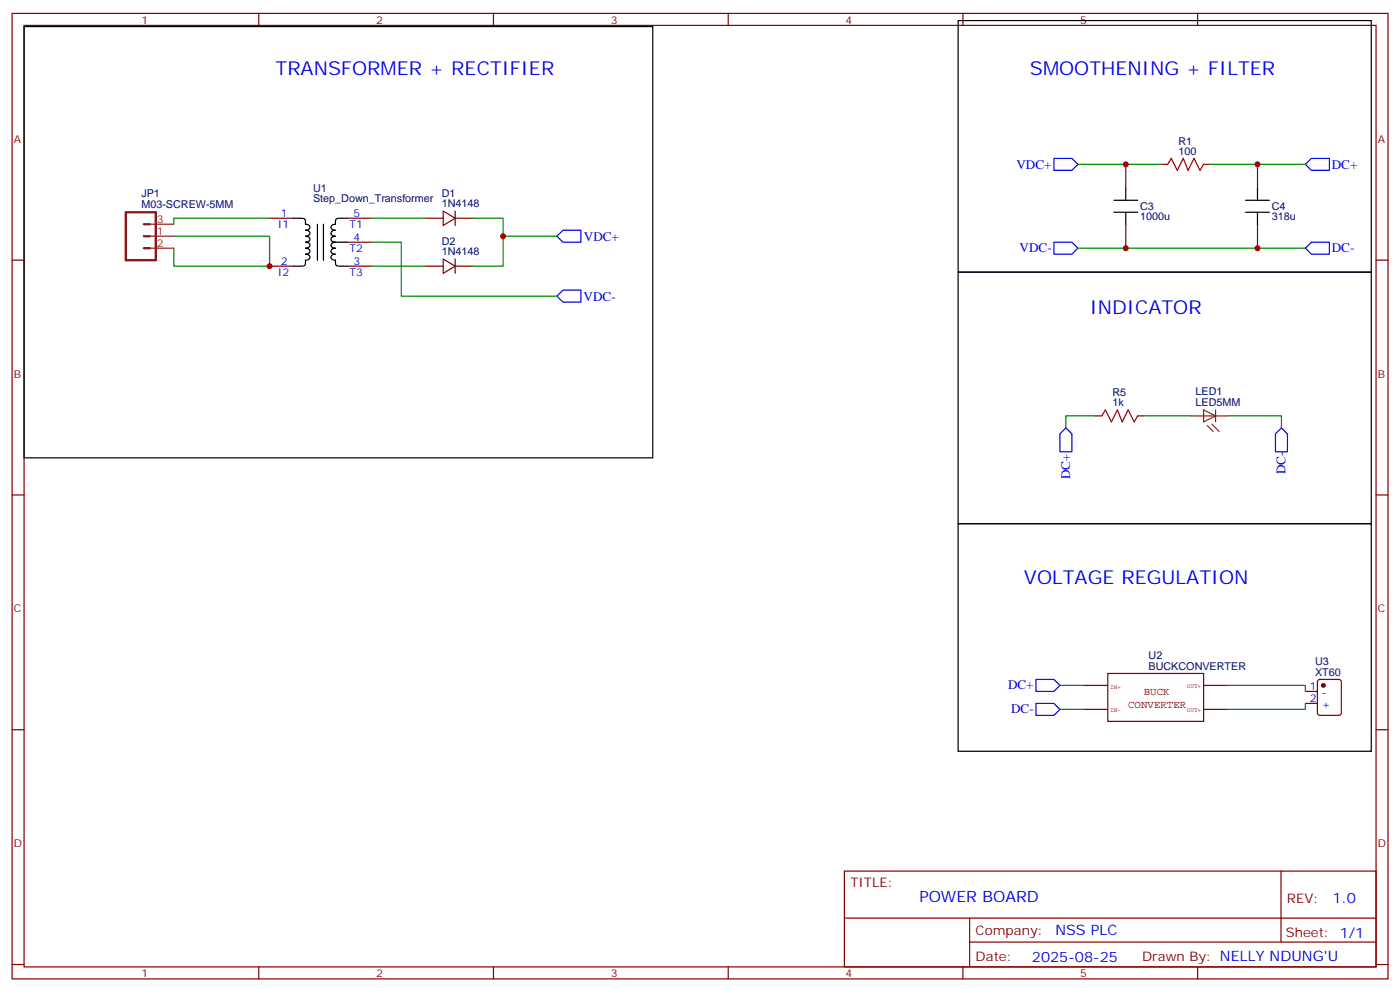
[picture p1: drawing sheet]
<svg xmlns="http://www.w3.org/2000/svg" width="412mm" height="292mm" viewBox="0 0 412 292" stroke-linecap="round" stroke-linejoin="round" font-family="sans-serif">
<g fill="none" stroke="#870000" stroke-width=".35">
<path d="M3.6 4h405.3v284.3h-405.3zM7.1 7.5h398.3v277.3h-398.3zM76.2 4v3.5M145.4 4v3.5M214.5 4v3.5M283.7 4v3.5M352.8 4v3.5M331.6 48.4v7.1M342.2 48.4h1.8M354.6 48.4h1.7M370.5 48.4v7.1M3.6 76.6h3.5"/>
<path d="M79.4 64.3h7.1M79.4 78.4h7.1M102.3 64.3h7.1M102.3 78.4h7.1M102.3 71.3h7.1M125.3 64.3h5.3M125.3 78.4h5.3M130.6 62.2l3.5 2.1-3.5 2.1zM130.6 76.3l3.5 2.1-3.5 2.1zM134.1 64.3h5.3M134.1 78.4h5.3M134.1 62.2v4.2"/>
<path d="M134.1 76.3v4.2M331.6 66v7.1M370.5 66v7.1M405.4 76.6h3.5M322.8 122.5h1.8M335.2 122.5h1.7M3.6 145.8h3.5M405.4 145.8h3.5M326.4 198.3h28.2v14.1h-28.2zM3.6 214.9h3.5M319.3 201.9h7.1M319.3 208.9h7.1"/>
<path d="M354.6 201.9h7M354.6 208.9h7M384.6 203.6h3.5M384.6 207.2h3.5M388.3 200.3l.5-.2h5.6l.7 .4v9.5l-.4 .6-5.9 .1-.7-.5v-9.4zM405.4 214.9h3.5M248.7 256.5h156.7v28.3h-156.7zM377.4 256.6v20.8M248.8 270.4h156.4M285.7 277.4h119.5M285.7 270.4v14.1M3.6 284.1h3.5"/>
<path d="M76.2 284.8v3.5M145.4 284.8v3.5M214.5 284.8v3.5M283.7 284.8v3.5M352.8 284.8v3.5M405.4 284.1h3.5"/>
</g>
<g fill="none" stroke="#000" stroke-width=".35">
<path d="M7.1 7.8h185.2v127h-185.2zM282.3 6.1h121.7v74.1h-121.7zM328.1 59h7.1M331.6 55.5v3.5M366.9 59h7.1M370.5 55.5v3.5M86.5 64.3h1.7a1.33 1.33 0 0 1 1.7 .5l.1 1.2 .6 .1 .7 .6-.2 .8-1.1 .3 1.1 .4 .2 .7-.7 .6-.6 .1 1.1 .3 .2 .7-.7 .6-.6 .1 1.1 .4 .2 .7-.7 .6-.6 .1 1.1 .3 .2 .8-.7 .6-.6 .1 1.1 .3 .2 .7-.7 .6-.6 .1a1.33 1.33 0 0 1-.5 1.7l-3 .1M93.5 66v10.6M95.3 66v10.6M98.8 71.3h3.5M102.3 64.3h-1.7a1.33 1.33 0 0 0-1.7 .5l-.1 1.2-.6 .1-.7 .6 .2 .8 1.1 .3-.6 .1-.7 .6 .2 .7 1.1 .4-.6 .1-.7 .6 .2 .7 1.1 .3-.6 .1-.7 .6 .2 .7 1.1 .4-.6 .1-.7 .6 .2 .7 1.1 .4-1.1 .3-.2 .7 .7 .6 .6 .1a1.33 1.33 0 0 0 .5 1.7l3 .1M328.1 62.5h7.1"/>
<path d="M331.6 62.5v3.5M366.9 62.5h7.1M370.5 62.5v3.5M282.3 80.2h121.7v74h-121.7zM282.3 154.2h121.7v67.1h-121.7z"/>
</g>
<g fill="none" stroke="#008700" stroke-width=".35">
<path d="M317.5 48.4h24.7M356.3 48.4h28.3M51.2 69.6h28.2v8.8h-28.2v-5.3M79.4 64.3h-28.2v1.7M109.4 71.3h8.8v15.9h45.9M109.4 64.3h15.9M109.4 78.4h15.9M139.4 64.3h8.8v14.1h-8.8M148.2 69.6h15.9M317.5 73.1h67.1M322.8 122.5h-8.8v3.5M336.9 122.5h14.1"/>
<path d="M361.6 122.5h15.9v3.5M312.2 201.9h7.1M312.2 208.9h7.1M361.6 201.9h23v1.7M384.6 207.2v1.7h-23"/>
</g>
<path d="M310.5 46.6h5.3l1.7 1.8-1.7 1.8h-5.3zM386.3 46.6h5.3v3.6h-5.3l-1.7-1.8zM164.1 69.6l1.7-1.8h5.3v3.5h-5.3zM310.5 71.3h5.3l1.7 1.8-1.7 1.8h-5.3zM386.3 71.3h5.3v3.6h-5.3l-1.7-1.8zM164.1 87.2l1.7-1.8h5.3v3.6h-5.3zM314 126l1.8 1.8v5.3h-3.6v-5.3zM377.5 126l1.8 1.8v5.3h-3.6v-5.3zM305.2 200.1h5.3l1.7 1.8-1.7 1.7h-5.3zM305.2 207.2h5.3l1.7 1.7-1.7 1.8h-5.3z" fill="none" stroke="#00f" stroke-width=".35"/>
<circle cx="389.9" cy="201.9" r=".53" fill="#870000" stroke="#870000" stroke-width=".35"/>
<path d="M37.1 62.5h8.8v14.1h-8.8zM42.4 66h1.7M42.4 69.6h1.7M42.4 73.1h1.7" fill="none" stroke="#8c2424" stroke-width=".71"/>
<path d="M44.1 73.1h7.1M44.1 69.6h7.1M44.1 66h7.1M351 122.5h10.6M354.6 120.7l3.5 1.8-3.5 1.7zM355.6 125.3l1.8 1.8M357 125l2.2 2.1M358.1 120.7v3.5" fill="none" stroke="#8c2424" stroke-width=".35"/>
<path d="M344 48.4l1.1-1.8 1.7 3.6 1.8-3.6 1.4 3.6 1.8-3.6 1.7 3.6 1.1-1.8M324.6 122.5l1-1.8 1.8 3.5 1.8-3.5 1.4 3.5 1.8-3.5 1.7 3.5 1.1-1.7" fill="none" stroke="#a10000" stroke-width=".35"/>
<g fill="#c00">
<circle cx="148.2" cy="69.6" r=".88"/>
<circle cx="79.4" cy="78.4" r=".88"/>
<circle cx="331.6" cy="73.1" r=".88"/>
<circle cx="370.5" cy="73.1" r=".88"/>
<circle cx="331.6" cy="48.4" r=".88"/>
<circle cx="370.5" cy="48.4" r=".88"/>
</g>
<g font-size="5.6" fill="#00f">
<text x="81.2" y="21.9">TRANSFORMER + RECTIFIER</text>
<text x="303.4" y="21.9">SMOOTHENING + FILTER</text>
<text x="321.1" y="92.5">INDICATOR</text>
<text x="301.7" y="171.9">VOLTAGE REGULATION</text>
</g>
<text font-size="4.6" fill="#00f" x="270.8" y="265.6">POWER BOARD</text>
<g font-size="4.2" fill="#00f">
<text x="392.5" y="265.8">1.0</text>
<text x="310.9" y="275.4">NSS PLC</text>
<text x="304" y="283.2">2025-08-25</text>
</g>
<g font-size="3.9" fill="#00f">
<text x="299.5" y="49.7">VDC+</text>
<text x="392.3" y="49.6">DC+</text>
<text x="172" y="71">VDC+</text>
<text x="300.4" y="74.3">VDC-</text>
<text x="392.3" y="74.3">DC-</text>
<text x="171.9" y="88.7">VDC-</text>
<text x="315.3" y="141.1" transform="rotate(-90 315.3 141.1)">DC+</text>
<text x="378.7" y="139.7" transform="rotate(-90 378.7 139.7)">DC-</text>
<text x="297" y="203">DC+</text>
<text x="297.8" y="210.1">DC-</text>
</g>
<g font-size="3.9" fill="#800">
<text x="250.5" y="261.1">TITLE:</text>
<text x="379.1" y="265.8">REV:</text>
<text x="287.4" y="275.3">Company:</text>
<text x="378.8" y="275.9">Sheet: 1/1</text>
<text x="287.4" y="283">Date:</text>
<text x="336.5" y="283.1">Drawn By: NELLY NDUNG'U</text>
</g>
<g font-size="3.2" fill="#800">
<text x="41.7" y="6.9">1</text>
<text x="110.8" y="6.9">2</text>
<text x="180" y="6.9">3</text>
<text x="249.1" y="6.9">4</text>
<text x="318.2" y="6.9">5</text>
<text x="4.1" y="42.1">A</text>
<text x="405.9" y="42.1">A</text>
<text x="4.1" y="111.2">B</text>
<text x="405.9" y="111.2">B</text>
<text x="4.1" y="180.3">C</text>
<text x="405.9" y="180.3">C</text>
<text x="332.4" y="208.6">CONVERTER</text>
<text x="336.9" y="204.7">BUCK</text>
<text x="4.1" y="249.5">D</text>
<text x="405.9" y="249.5">D</text>
<text x="41.7" y="287.8">1</text>
<text x="110.8" y="287.8">2</text>
<text x="180" y="287.8">3</text>
<text x="249.1" y="287.8">4</text>
<text x="318.2" y="287.8">5</text>
</g>
<g font-size="3.2" fill="#000080">
<text x="347.2" y="45.6">100</text>
<text x="347.2" y="42.6">R1</text>
<text x="41.6" y="58.1">JP1</text>
<text x="92.2" y="59.5">Step_Down_Transformer</text>
<text x="92.2" y="56.5">U1</text>
<text x="130.2" y="58.1">D1</text>
<text x="41.6" y="61.4">M03-SCREW-5MM</text>
<text x="130.2" y="61.1">1N4148</text>
<text x="335.9" y="64.9">1000u</text>
<text x="335.9" y="61.9">C3</text>
<text x="374.7" y="64.9">318u</text>
<text x="374.7" y="61.9">C4</text>
<text x="130.2" y="75.2">1N4148</text>
<text x="130.2" y="72.2">D2</text>
<text x="327.8" y="119.7">1k</text>
<text x="327.8" y="116.7">R5</text>
<text x="352.2" y="119.7">LED5MM</text>
<text x="352.2" y="116.4">LED1</text>
<text x="338.4" y="197.3">BUCKCONVERTER</text>
<text x="338.4" y="194.1">U2</text>
<text x="387.4" y="195.9">U3</text>
<text x="387.4" y="199">XT60</text>
</g>
<g font-size="3.2" fill="#8d2323">
<text x="46.2" y="65.7">3</text>
<text x="46.2" y="69.2">1</text>
<text x="46.2" y="72.7">2</text>
</g>
<g font-size="3.2" fill="#00f">
<text x="82.7" y="63.9">1</text>
<text x="104.1" y="63.9">5</text>
<text x="81.9" y="67.1">I1</text>
<text x="103" y="67.1">T1</text>
<text x="104.1" y="71">4</text>
<text x="103" y="74.2">T2</text>
<text x="81.9" y="81.2">I2</text>
<text x="82.7" y="78">2</text>
<text x="103" y="81.2">T3</text>
<text x="104.1" y="78">3</text>
<text x="385.9" y="203.3">1</text>
<text x="385.9" y="206.8">2</text>
<text x="389.4" y="205">-</text>
<text x="389.4" y="208.6">+</text>
</g>
<g font-size="1.8" fill="#800">
<text x="327.1" y="202.9">IN+</text>
<text x="349.6" y="202.6">OUT+</text>
<text x="327.1" y="209.6">IN-</text>
<text x="349.6" y="209.6">OUT+</text>
</g>
</svg>
